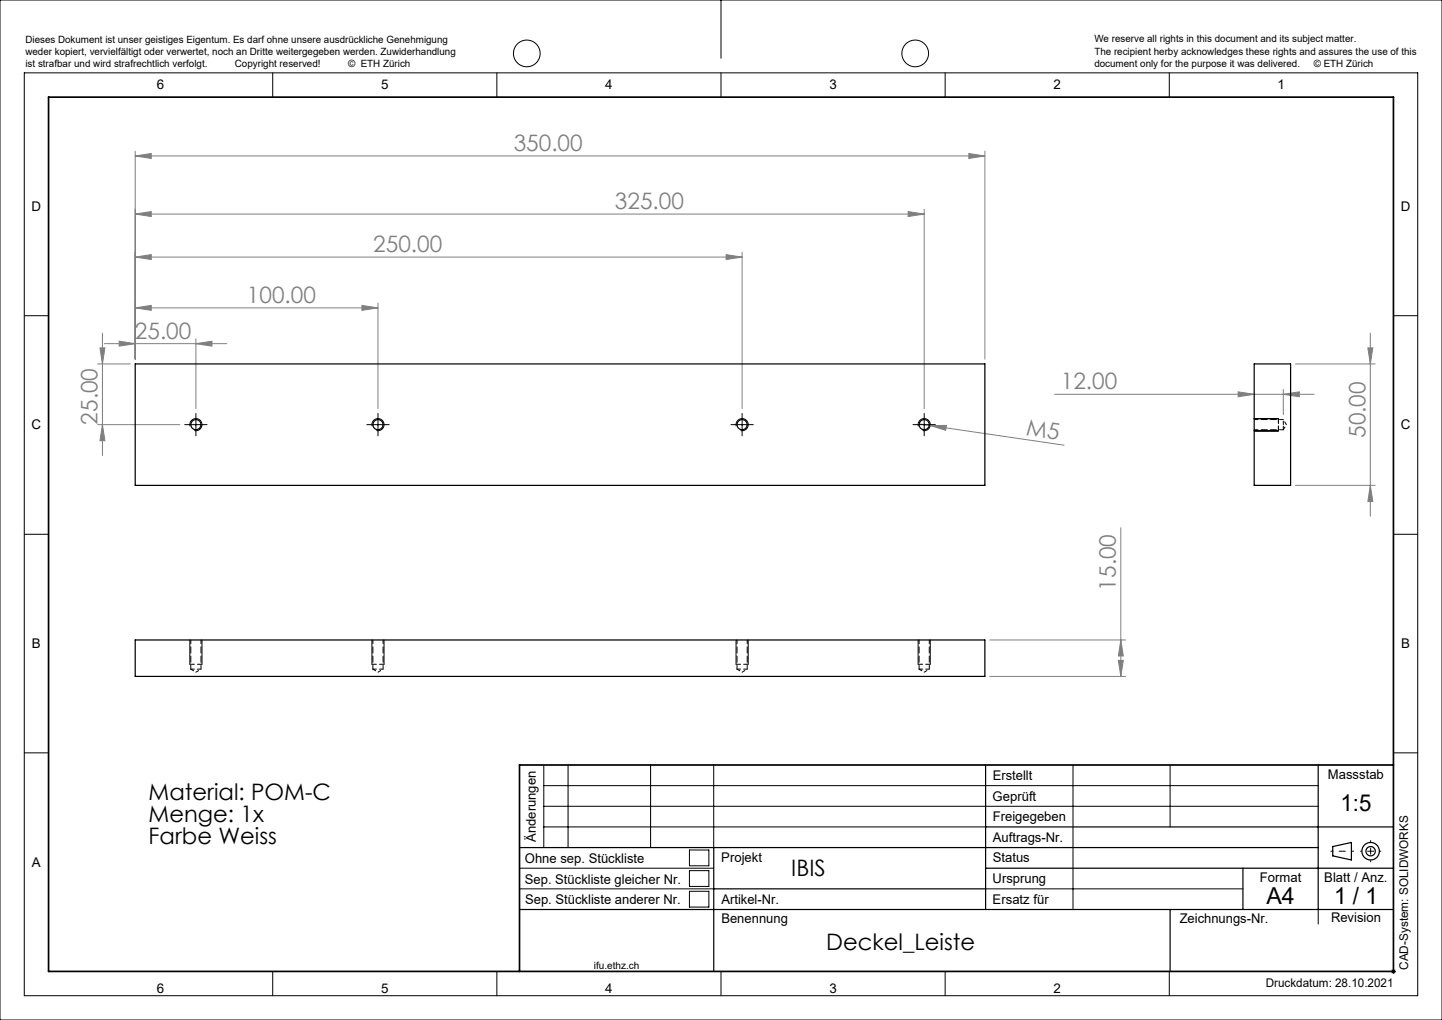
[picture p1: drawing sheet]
<svg xmlns="http://www.w3.org/2000/svg" width="297mm" height="210mm" viewBox="0 0 297 210" stroke-linecap="round" stroke-linejoin="round" font-family="sans-serif">
<g fill="none" stroke="#000" stroke-width=".21">
<path d="M0 0h297v210h-297zM5 15h287v190h-287zM56.2 15v5M102.3 15v5M148.5 0v12M148.5 15v5M194.7 15v5M240.8 15v5M5 65h5M287 65h5M39.1 87.4h2.5M39.1 87.8a1.25 1.25 0 0 1 1.1-1.6 1.25 1.25 0 0 1 1.4 1.3 1.25 1.25 0 0 1-1.6 1.1"/>
<path d="M40.3 86.2v2.5M76.6 87.4h2.5M76.6 87.8a1.25 1.25 0 0 1 1.1-1.6 1.25 1.25 0 0 1 1.4 1.3 1.25 1.25 0 0 1-1.6 1.1M77.8 86.2v2.5M151.6 87.4h2.5M151.6 87.8a1.25 1.25 0 0 1 1.1-1.6 1.25 1.25 0 0 1 1.4 1.3 1.25 1.25 0 0 1-1.6 1.1M152.9 86.2v2.5M189.1 87.4h2.5M189.1 87.8a1.25 1.25 0 0 1 1.1-1.6 1.25 1.25 0 0 1 1.4 1.3 1.25 1.25 0 0 1-1.6 1.1M190.4 86.2v2.5M258.3 86.2h5M258.3 88.7h5"/>
<path d="M5 110h5M287 110h5M39.1 131.8v5M41.6 131.8v5M76.6 131.8v5M79.1 131.8v5M151.6 131.8v5M154.1 131.8v5M189.1 131.8v5M191.6 131.8v5M5 155h5M112 157.5v17"/>
<path d="M117 157.5v17M134 157.5v17M147 157.5v17M221 157.5v29.8M241 157.5v12.8M287 155h5M107 178.8h40M112 166h159.5M112 161.8h159.5M112 170.3h91M142 175h4v3.3h-4zM142 179.3h4v3.2h-4z"/>
<path d="M107 183h40M142 183.5h4v3.3h-4zM203 183h53M271.5 187.3v3M286.6 199.6l.8 .8M287 199.5v1M287.4 199.6l-.8 .8M56.2 200v5M102.3 200v5M148.5 200v5M194.7 200v5M240.8 200v5"/>
<path d="M286.5 200h1"/>
<circle cx="108.5" cy="11" r="2.75"/>
<circle cx="188.5" cy="11" r="2.75"/>
</g>
<g fill="none" stroke="#000" stroke-width=".25">
<path d="M203 157.5v29.8M271.5 157.5v29.8M107 174.5h164.5M147 174.5v25.5M203 170.3h84M203 178.7h84M256 178.7v8.6M274.5 174.3l3.8-.8v3.6l-3.8-.9zM107 187.3h180M147 183h56M241 187.3v12.7"/>
<circle cx="282.3" cy="175.3" r="1.8"/>
<circle cx="282.3" cy="175.3" r=".96"/>
</g>
<g fill="none" stroke="#808080" stroke-width=".21">
<path d="M27.9 32.1l3.3-.5v1zM27.9 31.1v42.8M27.9 32.1h174.9M199.5 31.6l3.3 .5-3.3 .5zM202.8 31.1v42.8M27.9 52.9l3.3-.5v1zM27.9 44.1l3.3-.5v1zM27.9 52.9h125M27.9 44.1h162.5M149.5 52.4l3.4 .5-3.4 .5zM152.9 51.9v32.2M187 43.6l3.4 .5-3.4 .5z"/>
<path d="M190.4 43.1v41M20.1 74.9h6.7M20.6 71.6h1l-.5 3.3zM21.1 68.6v25.2M21.5 70.8h25.2M24.5 70.2l3.4 .6-3.4 .5zM27.9 63.4l3.3-.5v1zM27.9 63.4h49.9M40.3 70.8l3.4-.6v1.1zM40.3 69.8v14.3M74.5 62.9l3.3 .5-3.3 .5zM77.8 62.4v21.7"/>
<path d="M266.8 74.9h16.4M281.7 71.6h1l-.5 3.3zM282.2 68.6v37.7M20.1 87.4h16.9M21.1 87.4l.5 3.3h-1zM189.1 87.2l30.1 4.5M191.6 87.6h3.3l-.1 1zM217.2 81.2h53.5M255 80.7l3.3 .5-3.3 .5zM264.3 81.2l3.3-.5v1zM264.3 80.2v5.2M266.8 99.9h16.4"/>
<path d="M282.2 99.9l.5 3.3h-1zM230.8 108.7v30.6M203.8 139.3h28M203.8 131.8h28M230.3 136h1.1l-.6 3.3zM230.8 131.8l.6 3.3h-1.1z"/>
</g>
<path d="M280.2 175.3h4.2" fill="none" stroke="#000" stroke-width=".21" stroke-dasharray="15.2 1.3 1.3 1.3" stroke-dashoffset="15.1"/>
<path d="M274.1 175.3h4.7" fill="none" stroke="#000" stroke-width=".21" stroke-dasharray="15.2 1.3 1.3 1.3" stroke-dashoffset="14.8"/>
<path d="M282.3 173.1v4.3" fill="none" stroke="#000" stroke-width=".21" stroke-dasharray="15.2 1.3 1.3 1.3" stroke-dashoffset="14.9"/>
<path d="M10 20h277v180h-277zM287 157.5h-180v42.5" fill="none" stroke="#000" stroke-width=".35"/>
<g fill="none" stroke="#000" stroke-width=".21" stroke-dasharray="15.2 1.3 1.3 1.3">
<path d="M39.1 87.4h-1M40.4 86.2v-1.1M40.4 88.7v1M41.6 87.4h1M76.6 87.4h-1M77.9 86.2v-1.1M77.9 88.7v1M79.1 87.4h1M151.6 87.4h-1M152.9 86.2v-1.1M152.9 88.7v1M154.1 87.4h1"/>
<path d="M189.1 87.4h-1M190.4 86.2v-1.1M190.4 88.7v1M191.6 87.4h1"/>
</g>
<path d="M263.3 88.7v-2.5M39.1 136.8h2.5M76.6 136.8h2.5M151.6 136.8h2.5M189.1 136.8h2.5" fill="none" stroke="#000" stroke-width=".21" stroke-dasharray="1.3 .6" stroke-dashoffset=".3"/>
<g fill="#808080">
<path d="M191.6 87.6h3.3l-.1 1z"/>
<path d="M199.5 31.6l3.3 .5-3.3 .5zM27.9 32.1l3.3-.5v1zM149.5 52.4l3.4 .5-3.4 .5zM27.9 52.9l3.3-.5v1zM187 43.6l3.4 .5-3.4 .5zM27.9 44.1l3.3-.5v1zM264.3 81.2l3.3-.5v1zM255 80.7l3.3 .5-3.3 .5z"/>
<path d="M24.5 70.2l3.4 .6-3.4 .5zM40.3 70.8l3.4-.6v1.1zM27.9 63.4l3.3-.5v1zM74.5 62.9l3.3 .5-3.3 .5z"/>
<path d="M282.2 99.9l.5 3.3h-1zM281.7 71.6h1l-.5 3.3zM230.3 136h1.1l-.6 3.3zM230.8 131.8l.6 3.3h-1.1z"/>
<path d="M20.6 71.6h1l-.5 3.3zM21.1 87.4l.5 3.3h-1z"/>
</g>
<g fill="none" stroke="#000" stroke-width=".25">
<path d="M27.9 74.9h175v25h-175zM258.3 74.9h7.5v25h-7.5zM27.9 131.8h175v7.5h-175z"/>
<circle cx="40.3" cy="87.4" r="1.05"/>
<circle cx="77.8" cy="87.4" r="1.05"/>
<circle cx="152.8" cy="87.4" r="1.05"/>
<circle cx="190.3" cy="87.4" r="1.05"/>
</g>
<g fill="none" stroke="#000" stroke-width=".21" stroke-dasharray="1.3 .6" stroke-dashoffset=".5">
<path d="M258.3 88.5h6M264.3 87.4v-1M264.3 88.5v-1.1M264.3 86.4h-6M39.3 137.8h2.1M39.3 131.8v6M41.4 137.8v-6M76.8 137.8h2.1M76.8 131.8v6M78.9 137.8v-6M151.8 137.8h2.1M151.8 131.8v6"/>
<path d="M153.9 137.8v-6M189.3 137.8h2.1M189.3 131.8v6M191.4 137.8v-6"/>
</g>
<path d="M264.3 88.5l.6-1.1M264.9 87.4l-.6-1M39.3 137.8l1 .6M40.4 138.4l1-.6M76.8 137.8l1 .6M77.9 138.4l1-.6M151.8 137.8l1 .6M152.9 138.4l1-.6M189.3 137.8l1 .6M190.4 138.4l1-.6" fill="none" stroke="#000" stroke-width=".21" stroke-dasharray="1.3 .6" stroke-dashoffset=".6"/>
<g font-size="4.8">
<text x="276.1" y="167">1:5</text>
<text x="260.8" y="186.2">A4</text>
<text x="274.8" y="186.2">1 / 1</text>
</g>
<g font-size="4.7" fill="#808080">
<text x="105.8" y="31.1">350.00</text>
<text x="126.6" y="43.1">325.00</text>
<text x="76.9" y="51.9">250.00</text>
<text x="50.9" y="62.4">100.00</text>
<text x="27.8" y="69.7">25.00</text>
<text x="218.5" y="80.2">12.00</text>
<text x="20.1" y="87.4" transform="rotate(-90 20.1 87.4)">25.00</text>
<text x="211.2" y="89.5" transform="rotate(8 211.2 89.5)">M5</text>
<text x="281.2" y="90.2" transform="rotate(-90 281.2 90.2)">50.00</text>
<text x="229.8" y="121.6" transform="rotate(-90 229.8 121.6)">15.00</text>
</g>
<g font-size="4.7">
<text x="30.6" y="164.8">Material: POM-C</text>
<text x="30.6" y="169.3">Menge: 1x</text>
<text x="30.6" y="173.8">Farbe Weiss</text>
<text x="163" y="180.4">IBIS</text>
<text x="170.2" y="195.7">Deckel_Leiste</text>
</g>
<g font-size="2.7">
<text x="32.3" y="18.4">6</text>
<text x="78.5" y="18.4">5</text>
<text x="124.7" y="18.4">4</text>
<text x="170.8" y="18.4">3</text>
<text x="217" y="18.4">2</text>
<text x="263.2" y="18.4">1</text>
<text x="6.5" y="43.4">D</text>
<text x="288.5" y="43.4">D</text>
<text x="6.5" y="88.4">C</text>
<text x="288.5" y="88.4">C</text>
<text x="6.6" y="133.4">B</text>
<text x="288.6" y="133.4">B</text>
<text x="204.5" y="160.5">Erstellt</text>
<text x="273.5" y="160.5">Massstab</text>
<text x="204.4" y="164.9">Geprüft</text>
<text x="110.4" y="173.3" transform="rotate(-90 110.4 173.3)">Änderungen</text>
<text x="204.5" y="173.3">Auftrags-Nr.</text>
<text x="204.5" y="169">Freigegeben</text>
<text x="6.6" y="178.4">A</text>
<text x="108.1" y="177.7">Ohne sep. Stückliste</text>
<text x="148.6" y="177.6">Projekt</text>
<text x="204.5" y="177.5">Status</text>
<text x="108.1" y="181.9">Sep. Stückliste gleicher Nr.</text>
<text x="204.5" y="181.8">Ursprung</text>
<text x="259.5" y="181.6">Format</text>
<text x="272.8" y="181.6">Blatt / Anz.</text>
<text x="108.2" y="186.2">Sep. Stückliste anderer Nr.</text>
<text x="148.6" y="186">Artikel-Nr.</text>
<text x="148.6" y="190">Benennung</text>
<text x="204.5" y="186">Ersatz für</text>
<text x="243" y="190">Zeichnungs-Nr.</text>
<text x="274.1" y="189.9">Revision</text>
<text x="32.3" y="204.4">6</text>
<text x="78.5" y="204.4">5</text>
<text x="124.7" y="204.4">4</text>
<text x="170.8" y="204.4">3</text>
<text x="217" y="204.4">2</text>
</g>
<g font-size="2.5">
<text x="260.7" y="203.1">Druckdatum: 28.10.2021</text>
<text x="290" y="199.7" transform="rotate(-90 290 199.7)">CAD-System: SOLIDWORKS</text>
</g>
<g font-size="2.1">
<text x="5.2" y="8.8">Dieses Dokument ist unser geistiges Eigentum. Es darf ohne unsere ausdrückliche Genehmigung</text>
<text x="5.2" y="11.3">weder kopiert, vervielfältigt oder verwertet, noch an Dritte weitergegeben werden. Zuwiderhandlung</text>
<text x="225.4" y="8.7">We reserve all rights in this document and its subject matter.</text>
<text x="225.4" y="11.2">The recipient herby acknowledges these rights and assures the use of this</text>
<text x="5.2" y="13.8">ist strafbar und wird strafrechtlich verfolgt.</text>
<text x="48.4" y="13.8">Copyright reserved!</text>
<text x="71.7" y="13.8">© ETH Zürich</text>
<text x="225.4" y="13.7">document only for the purpose it was delivered.</text>
<text x="270.6" y="13.7">© ETH Zürich</text>
<text x="122.3" y="199.5">ifu.ethz.ch</text>
</g>
</svg>
